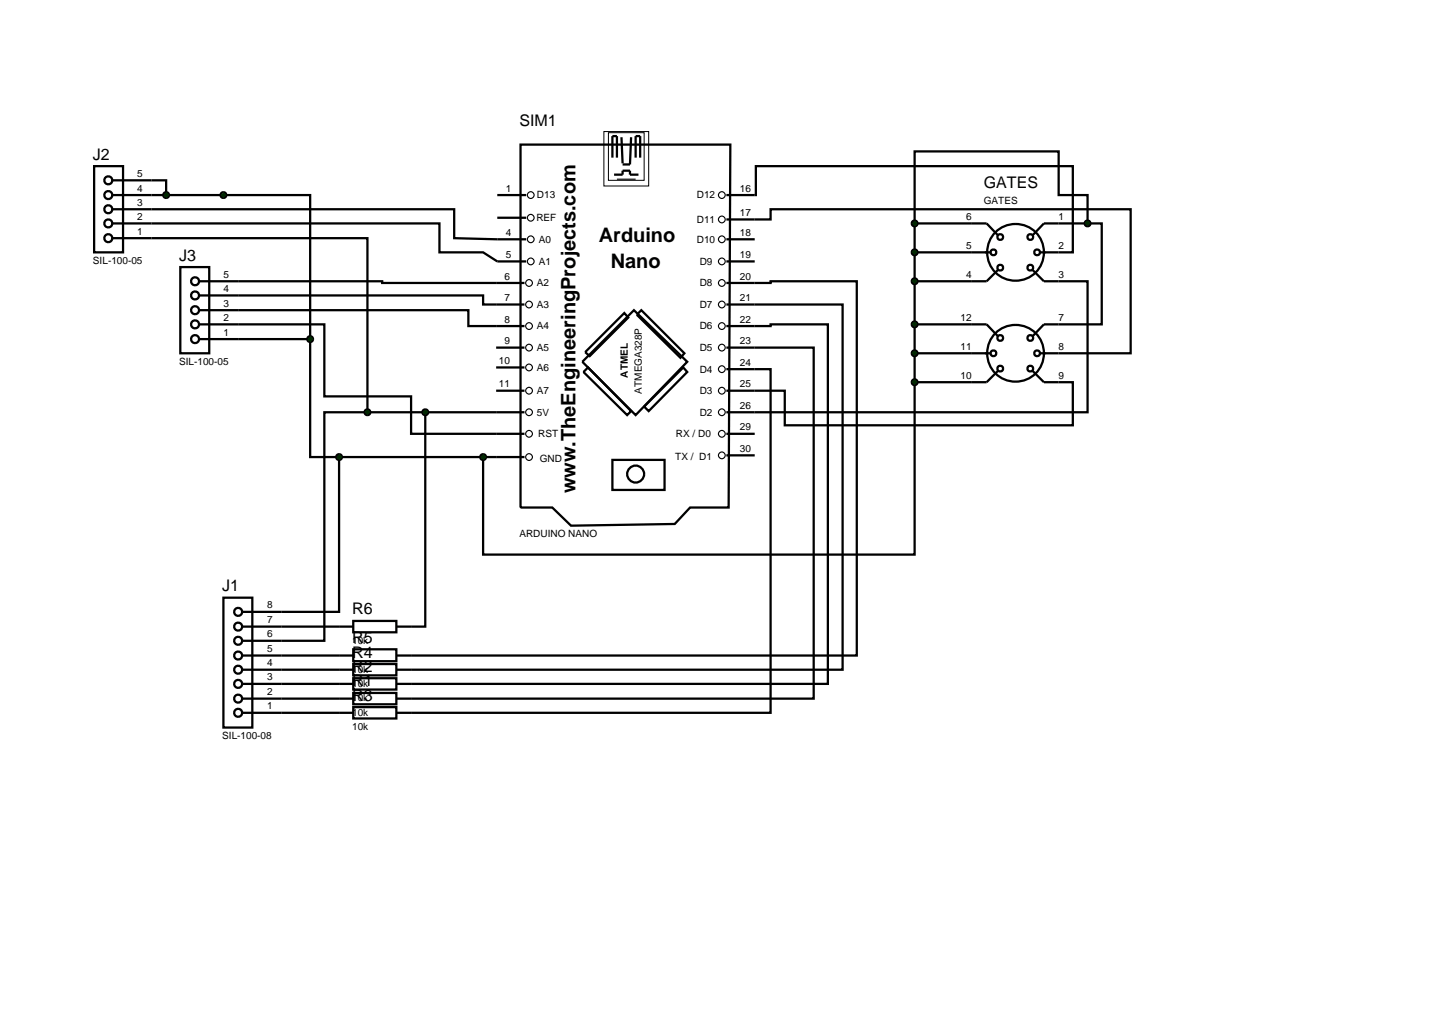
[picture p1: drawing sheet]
<svg xmlns="http://www.w3.org/2000/svg" width="257mm" height="180mm" viewBox="0 0 257 180" stroke-linecap="round" stroke-linejoin="round" font-family="sans-serif">
<g fill="none" stroke="#000" stroke-width=".4">
<path d="M26.7 39.4h50.8v5.1h7.7l2.5 1.6h5.1M26.7 36.9h53.4v5.1l12.7 .2M26.7 31.8h2.6v2.6M26.7 34.4h28v25.4M87.7 34.4h5.1M87.7 38.4h5.1M91.8 25.5h37l-.3 64h-6.8l-2.7 2.9-18.3 .3-3.3-3.2h-5.6zM108 27.8v-3.8h.8v3.8M108.3 30.8h1.5v-.7h1.3v.7h1.5M109.6 24.2l.2 4.6M111.3 24.2l-.2 4.8h-1.3M112.1 27.8v-3.8h.8v3.8"/>
<path d="M128.1 34.4h5.2v-5.1h55.9v15.2h-5.8M128.1 38.7h7.8v-1.8h63.5v25.4h-16M161.3 39.4v-12.7h25.4v7.7h5.1v5M161.3 39.4v28M161.3 39.4h12.7l2 2.1M191.8 39.4h2.5v17.8h-10.2l-2 2.1M191.8 39.4h-7.7l-2 2.1M26.7 42h38.1v30.7M42 57.2h15.2v12.7h15.3v6.6h20M42 54.7h40.6v2.8h9.9M42 52.1h43.2v1.6h7.3M42 49.6h25.4v.3h25.1"/>
<path d="M42 59.8h12.7M54.7 59.8v20.8h5.1M110.1 55.2l.7 .8-6.8 6.8-.8-.7zM111.8 54.7l9.4 9.1-9.1 9.4-9.4-9.4zM113.1 54.7l7.6 7.6-.7 .8-7.7-7.6zM128.1 57.5h7.8v-.3h10.1v63.4h-73.5M128.1 53.7h20.5v64.4h-76.1M128.1 49.9h7.8v-.3h15.2v66h-78.6M128.1 46.1h5M128.1 42.2h5M161.3 57.2h12.7l2 2.1M161.3 44.5h13.4"/>
<path d="M176 47.6l-2 2h-12.7M182.1 47.6l2 2h7.7v23.1h-63.7M64.8 72.7h-7.6v40.3h-7.6M64.8 72.7h27.7M75 72.7v37.8h-2.5M87.5 68.9h5M87.5 61.3h5M87.5 64.8h5M102.9 65.6l.8-.8 7.6 7.7-.7 .7zM113.6 71.7l6.9-6.9 .7 .8-6.8 6.9zM128.1 61.3h15.4v61.9h-71M128.1 65.1h7.8v60.6h-63.4"/>
<path d="M128.1 76.5h5M161.3 67.4v30.4h-76.1v-17.2M161.3 62.3h13.4M176 65.4l-2 2h-12.7M182.1 65.4l2 2h5.1v7.6h-50.8v-6.1h-10.3M59.8 80.6v27.3h-10.2M59.8 80.6h32.7M108 81.1h9.2v5.3h-9.2zM128.1 80.3h5M49.6 118.1h10.2M49.6 115.6h10.2M49.6 110.5h10.2"/>
<path d="M49.6 123.2h10.2M49.6 120.6h10.2M49.6 125.7h10.2"/>
<circle cx="175.2" cy="44.5" r=".51"/>
<circle cx="176.4" cy="41.8" r=".51"/>
<circle cx="176.4" cy="47.2" r=".51"/>
<circle cx="176.4" cy="59.6" r=".51"/>
<circle cx="179.1" cy="44.5" r="5"/>
<circle cx="181.7" cy="41.8" r=".51"/>
<circle cx="181.7" cy="59.6" r=".51"/>
<circle cx="181.7" cy="47.2" r=".51"/>
<circle cx="182.9" cy="44.5" r=".51"/>
<circle cx="175.2" cy="62.3" r=".51"/>
<circle cx="176.4" cy="65" r=".51"/>
<circle cx="179.1" cy="62.3" r="5"/>
<circle cx="181.7" cy="65" r=".51"/>
<circle cx="182.9" cy="62.3" r=".51"/>
<circle cx="112.1" cy="83.6" r="1.49"/>
</g>
<g fill="none" stroke="#000" stroke-width=".2">
<path d="M108.8 31.6h3.3"/>
<circle cx="93.6" cy="38.4" r=".59"/>
<circle cx="93.6" cy="34.4" r=".59"/>
<circle cx="127.3" cy="38.7" r=".59"/>
<circle cx="127.3" cy="34.4" r=".59"/>
<circle cx="93.3" cy="53.7" r=".59"/>
<circle cx="93.3" cy="57.5" r=".59"/>
<circle cx="93.3" cy="49.9" r=".59"/>
<circle cx="93.6" cy="42.2" r=".59"/>
<circle cx="93.6" cy="46.1" r=".59"/>
<circle cx="127.3" cy="53.7" r=".59"/>
<circle cx="127.3" cy="42.2" r=".59"/>
<circle cx="127.3" cy="57.5" r=".59"/>
<circle cx="127.3" cy="46.1" r=".59"/>
<circle cx="127.3" cy="49.9" r=".59"/>
<circle cx="93.3" cy="76.5" r=".59"/>
<circle cx="93.3" cy="61.3" r=".59"/>
<circle cx="93.3" cy="72.7" r=".59"/>
<circle cx="93.3" cy="64.8" r=".59"/>
<circle cx="93.3" cy="68.9" r=".59"/>
<circle cx="127.3" cy="65.1" r=".59"/>
<circle cx="127.3" cy="76.5" r=".59"/>
<circle cx="127.3" cy="61.3" r=".59"/>
<circle cx="127.3" cy="72.7" r=".59"/>
<circle cx="127.3" cy="68.9" r=".59"/>
<circle cx="93.3" cy="80.6" r=".59"/>
<circle cx="127.3" cy="80.3" r=".59"/>
</g>
<path d="M106.5 23.2h7.9v9.6h-7.9zM107.3 23.4h6.3v8.4h-6.3z" fill="none" stroke="#000" stroke-width=".18"/>
<g fill="#004000" stroke="#000" stroke-width=".4">
<path d="M160.9 49.3l.4-.2-.5 .5zM161.3 49.1l.3 .1 .2 .4zM161.8 49.6l-.1 .3-.4 .2zM160.8 49.6l.5 .5-.4-.2z"/>
<path d="M161 56.8l.3-.1-.5 .5zM161.3 56.7l.3 .1 .2 .4zM161.3 57.7l.5-.5-.2 .4zM160.8 57.2l.5 .5-.3-.1z"/>
<path d="M161 67l.3-.1-.5 .5zM161.3 66.9l.3 .1 .2 .4zM161.3 67.9l.5-.5-.2 .4zM160.8 67.4l.5 .5-.3-.1z"/>
</g>
<g fill="#004000">
<path d="M160.8 49.6l.5-.5 .5 .5-.5 .5z"/>
<path d="M161.3 56.7l.5 .5-.5 .5-.5-.5z"/>
<path d="M160.8 67.4l.5-.5 .5 .5-.5 .5z"/>
</g>
<g fill="none" stroke="#000" stroke-width=".4">
<path d="M39.4 105.4h5.1v22.9h-5.1zM42.8 118.1h6.8M42.8 115.6h6.8M42.8 113h6.8M42.8 110.5h6.8M42.8 107.9h6.8M59.8 118.1h2.5M59.8 115.6h2.5M59.8 110.5h2.5M62.3 119.6h7.6v2h-7.6zM62.3 117.1h7.6v2h-7.6zM62.3 114.5h7.6v2.1h-7.6z"/>
<path d="M62.3 109.5h7.6v2h-7.6zM69.9 118.1h2.6M69.9 115.6h2.6M69.9 110.5h2.6M42.8 125.7h6.8M42.8 123.2h6.8M42.8 120.6h6.8M59.8 125.7h2.5M59.8 123.2h2.5M59.8 120.6h2.5M62.3 122.2h7.6v2h-7.6zM62.3 124.7h7.6v2h-7.6z"/>
<path d="M69.9 125.7h2.6M69.9 123.2h2.6M69.9 120.6h2.6"/>
<circle cx="42" cy="113" r=".7"/>
<circle cx="42" cy="107.9" r=".7"/>
<circle cx="42" cy="115.6" r=".7"/>
<circle cx="42" cy="118.1" r=".7"/>
<circle cx="42" cy="110.5" r=".7"/>
<circle cx="42" cy="125.7" r=".7"/>
<circle cx="42" cy="120.6" r=".7"/>
<circle cx="42" cy="123.2" r=".7"/>
</g>
<g fill="#004000" stroke="#000" stroke-width=".4">
<path d="M84.8 80.3l.4-.2-.5 .5zM85.2 80.1l.3 .1 .2 .4zM85.7 80.6l-.1 .3-.4 .2zM84.7 80.6l.5 .5-.4-.2z"/>
<path d="M74.7 72.3l.3-.1-.5 .5zM75 72.2l.3 .1 .2 .4zM75 73.2l.5-.5-.2 .4zM74.5 72.7l.5 .5-.3-.1z"/>
<path d="M160.9 62l.4-.2-.5 .5zM161.3 61.8l.3 .1 .2 .4zM161.3 62.8l.5-.5-.1 .3zM160.8 62.3l.5 .5-.4-.2z"/>
<path d="M161 44.1l.3-.1-.5 .5zM161.3 44l.3 .1 .2 .4zM161.3 45l.5-.5-.2 .4zM160.8 44.5l.5 .5-.3-.1z"/>
<path d="M161 39l.3-.1-.5 .5zM161.3 38.9l.3 .1 .2 .4zM161.3 39.9l.5-.5-.2 .4zM160.8 39.4l.5 .5-.3-.1z"/>
<path d="M191.4 39.1l.4-.2-.5 .5zM191.8 38.9l.4 .2 .1 .3zM192.3 39.4l-.1 .3-.4 .2zM191.3 39.4l.5 .5-.4-.2z"/>
<path d="M59.4 80.3l.4-.2-.5 .5zM59.8 80.1l.3 .1 .2 .4zM60.3 80.6l-.1 .3-.4 .2zM59.3 80.6l.5 .5-.4-.2z"/>
</g>
<g fill="#004000">
<path d="M84.7 80.6l.5-.5 .5 .5-.5 .5z"/>
<path d="M75 72.2l.5 .5-.5 .5-.5-.5z"/>
<path d="M161.3 61.8l.5 .5-.5 .5-.5-.5z"/>
<path d="M161.3 44l.5 .5-.5 .5-.5-.5z"/>
<path d="M160.8 39.4l.5-.5 .5 .5-.5 .5z"/>
<path d="M191.3 39.4l.5-.5 .5 .5-.5 .5z"/>
<path d="M59.3 80.6l.5-.5 .5 .5-.5 .5z"/>
</g>
<g fill="none" stroke="#000" stroke-width=".4">
<path d="M16.6 29.3h5.1v15.2h-5.1zM19.9 39.4h6.8M19.9 36.9h6.8M19.9 34.4h6.8M19.9 31.8h6.8M19.9 42h6.8"/>
<circle cx="19.1" cy="39.4" r=".7"/>
<circle cx="19.1" cy="36.9" r=".7"/>
<circle cx="19.1" cy="34.4" r=".7"/>
<circle cx="19.1" cy="31.8" r=".7"/>
<circle cx="19.1" cy="42" r=".7"/>
</g>
<g fill="#004000" stroke="#000" stroke-width=".4">
<path d="M29 34l.3-.1-.5 .5zM29.3 33.9l.3 .1 .2 .4zM29.3 34.9l.5-.5-.2 .4zM28.8 34.4l.5 .5-.4-.2z"/>
<path d="M39.1 34l.3-.1-.5 .5zM39.4 33.9l.4 .2 .1 .3zM39.4 34.9l.5-.5-.1 .3zM38.9 34.4l.5 .5-.4-.2z"/>
</g>
<g fill="#004000">
<path d="M29.3 33.9l.5 .5-.5 .5-.5-.5z"/>
<path d="M39.4 33.9l.5 .5-.5 .5-.5-.5z"/>
</g>
<g fill="none" stroke="#000" stroke-width=".4">
<path d="M31.8 47.1h5.1v15.2h-5.1zM35.1 59.8h6.9M35.1 57.2h6.9M35.1 54.7h6.9M35.1 52.1h6.9M35.1 49.6h6.9"/>
<circle cx="34.4" cy="49.6" r=".7"/>
<circle cx="34.4" cy="57.2" r=".7"/>
<circle cx="34.4" cy="59.8" r=".7"/>
<circle cx="34.4" cy="54.7" r=".7"/>
<circle cx="34.4" cy="52.1" r=".7"/>
</g>
<g fill="#004000" stroke="#000" stroke-width=".4">
<path d="M54.4 59.4l.3-.1-.5 .5zM54.7 59.3l.3 .1 .2 .4zM54.7 60.3l.5-.5-.2 .4zM54.2 59.8l.5 .5-.4-.2z"/>
<path d="M64.5 72.3l.3-.1-.5 .5zM64.8 72.2l.4 .2 .1 .3zM64.8 73.2l.5-.5-.2 .4zM64.3 72.7l.5 .5-.3-.1z"/>
</g>
<g fill="#004000">
<path d="M54.7 59.3l.5 .5-.5 .5-.5-.5z"/>
<path d="M64.8 72.2l.5 .5-.5 .5-.5-.5z"/>
</g>
<g font-size="3.5">
<text x="105.6" y="42.6">Arduino</text>
<text x="107.7" y="47.2">Nano</text>
<text x="101.5" y="87" transform="rotate(-90 101.5 87)">www.TheEngineeringProjects.com</text>
</g>
<g font-size="2.8">
<text x="91.6" y="22.2">SIM1</text>
<text x="16.4" y="28.2">J2</text>
<text x="173.5" y="33.2">GATES</text>
<text x="31.6" y="46">J3</text>
<text x="39.2" y="104.3">J1</text>
<text x="62.1" y="113.4">R5</text>
<text x="62.1" y="108.4">R6</text>
<text x="62.1" y="118.5">R2</text>
<text x="62.1" y="116">R4</text>
<text x="62.1" y="121.1">R1</text>
<text x="62.1" y="123.6">R3</text>
</g>
<g font-size="1.8">
<text x="24.2" y="33.8">4</text>
<text x="24.2" y="31.2">5</text>
<text x="89.2" y="33.8">1</text>
<text x="94.7" y="35">D13</text>
<text x="122.9" y="35">D12</text>
<text x="130.5" y="33.8">16</text>
<text x="173.5" y="36">GATES</text>
<text x="24.2" y="41.4">1</text>
<text x="24.2" y="38.8">2</text>
<text x="24.2" y="36.3">3</text>
<text x="89.2" y="41.6">4</text>
<text x="94.6" y="39">REF</text>
<text x="122.9" y="39.3">D11</text>
<text x="130.5" y="41.6">18</text>
<text x="130.5" y="38.1">17</text>
<text x="170.4" y="38.8">6</text>
<text x="186.7" y="38.8">1</text>
<text x="16.4" y="46.5">SIL-100-05</text>
<text x="89.2" y="45.5">5</text>
<text x="95" y="46.7">A1</text>
<text x="95" y="42.8">A0</text>
<text x="122.9" y="42.8">D10</text>
<text x="123.4" y="46.7">D9</text>
<text x="130.5" y="45.5">19</text>
<text x="170.4" y="43.9">5</text>
<text x="186.7" y="43.9">2</text>
<text x="39.4" y="51.5">4</text>
<text x="39.4" y="49">5</text>
<text x="89" y="53.1">7</text>
<text x="89" y="49.3">6</text>
<text x="94.7" y="50.5">A2</text>
<text x="123.4" y="50.5">D8</text>
<text x="130.5" y="53.1">21</text>
<text x="130.5" y="49.3">20</text>
<text x="170.4" y="49">4</text>
<text x="186.7" y="49">3</text>
<text x="39.4" y="59.2">1</text>
<text x="39.4" y="56.6">2</text>
<text x="39.4" y="54.1">3</text>
<text x="89" y="56.9">8</text>
<text x="94.7" y="58.1">A4</text>
<text x="94.7" y="54.3">A3</text>
<text x="123.4" y="54.3">D7</text>
<text x="123.4" y="58.1">D6</text>
<text x="130.5" y="56.9">22</text>
<text x="169.4" y="56.6">12</text>
<text x="186.7" y="56.6">7</text>
<text x="31.6" y="64.3">SIL-100-05</text>
<text x="88" y="64.2">10</text>
<text x="89" y="60.7">9</text>
<text x="94.7" y="65.4">A6</text>
<text x="94.7" y="61.9">A5</text>
<text x="123.4" y="61.9">D5</text>
<text x="123.4" y="65.7">D4</text>
<text x="130.5" y="64.5">24</text>
<text x="130.5" y="60.7">23</text>
<text x="169.4" y="61.7">11</text>
<text x="186.7" y="61.7">8</text>
<text x="88" y="68.3">11</text>
<text x="94.7" y="69.5">A7</text>
<text x="110.7" y="66.6" transform="rotate(-90 110.7 66.6)">ATMEL</text>
<text x="113.2" y="69.4" transform="rotate(-90 113.2 69.4)">ATMEGA328P</text>
<text x="123.4" y="69.5">D3</text>
<text x="130.5" y="68.3">25</text>
<text x="169.4" y="66.8">10</text>
<text x="186.7" y="66.8">9</text>
<text x="94.7" y="73.3">5V</text>
<text x="94.9" y="77.1">RST</text>
<text x="119.2" y="77.1">RX / D0</text>
<text x="123.4" y="73.3">D2</text>
<text x="130.5" y="75.9">29</text>
<text x="130.5" y="72.1">26</text>
<text x="95.2" y="81.5">GND</text>
<text x="119.1" y="81.2">TX / D1</text>
<text x="130.5" y="79.7">30</text>
<text x="91.6" y="94.7">ARDUINO NANO</text>
<text x="47.1" y="107.3">8</text>
<text x="47.1" y="112.4">6</text>
<text x="47.1" y="109.9">7</text>
<text x="62.1" y="113.5">10k</text>
<text x="47.1" y="120">3</text>
<text x="47.1" y="117.5">4</text>
<text x="47.1" y="115">5</text>
<text x="62.1" y="118.6">10k</text>
<text x="47.1" y="125.1">1</text>
<text x="47.1" y="122.6">2</text>
<text x="62.1" y="123.6">10k</text>
<text x="62.1" y="121.1">10k</text>
<text x="39.2" y="130.3">SIL-100-08</text>
<text x="62.1" y="126.2">10k</text>
<text x="62.1" y="128.7">10k</text>
</g>
</svg>
